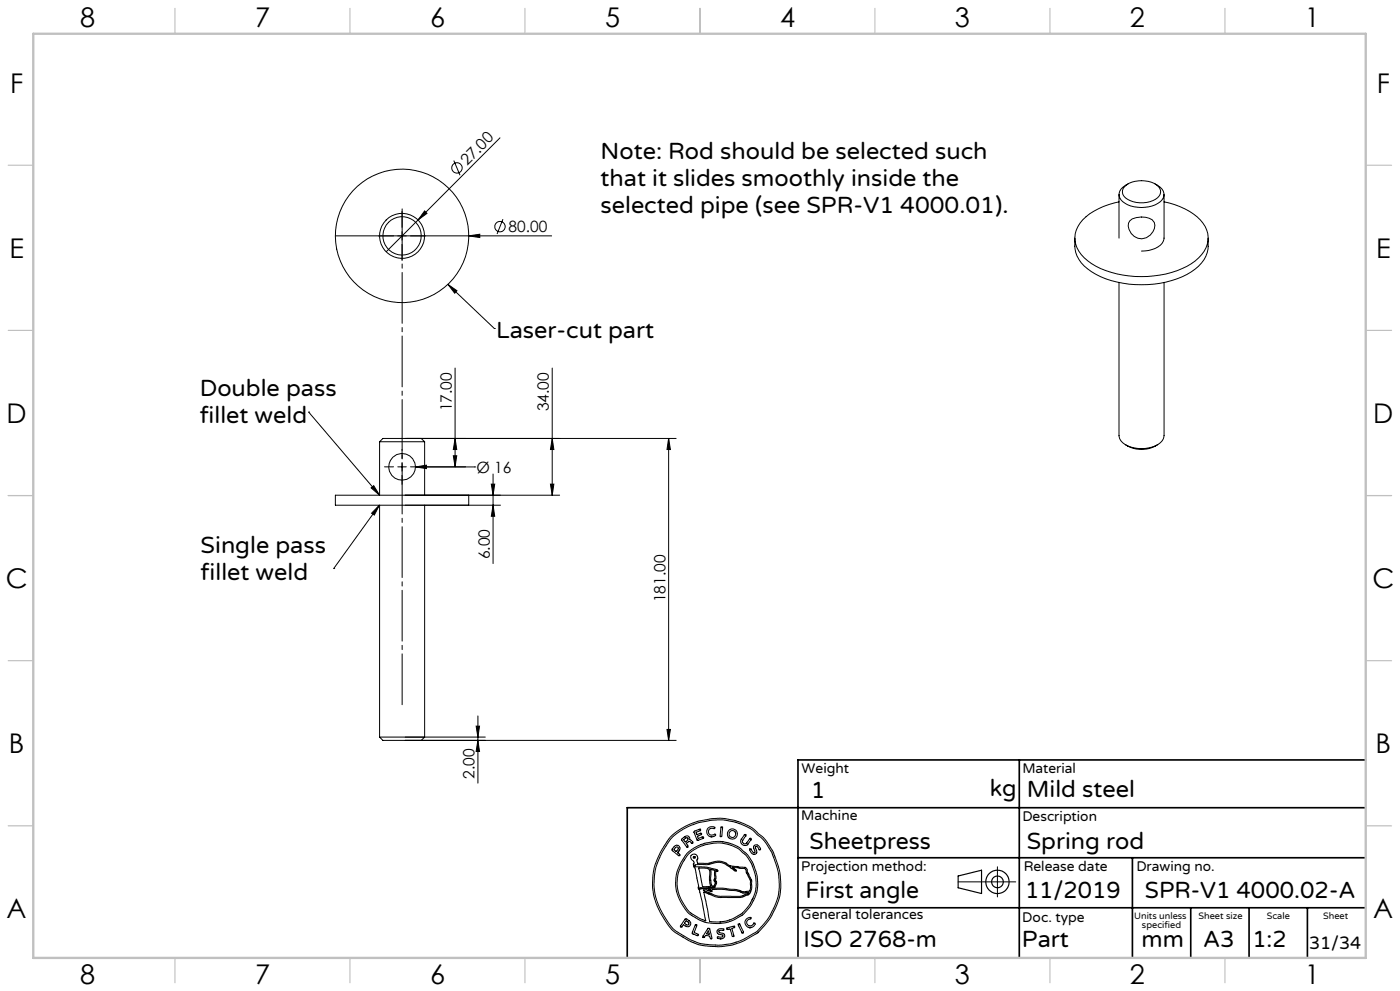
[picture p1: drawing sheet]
<svg xmlns="http://www.w3.org/2000/svg" width="420mm" height="297mm" viewBox="0 0 420 297" stroke-linecap="round" stroke-linejoin="round" font-family="sans-serif">
<g fill="none" stroke="#000" stroke-width=".3">
<path d="M136.1 48.1l1.9 4.4M150 41.3l-24.6 24.6M335.7 58.3v13.1M337.4 55.9a8.1 8.1 0 0 1 10.1 0 2.33 2.33 0 0 1-.9 3.9 8.3 8.3 0 0 1-9.5-1 2.16 2.16 0 0 1 .3-2.9zM338.4 55.1a3.4 3.4 0 0 0-2.5 4.2 7.1 7.1 0 0 0 6.5 2.9 7.1 7.1 0 0 0 6.6-2.9 3.4 3.4 0 0 0-2.5-4.2M349.2 58.3v13.1a4 4 0 0 1-3.6 3.4l-3.2 .4M100.6 70.7h64.9M120.6 63.3v4.9M120.6 69.4v2.6M120.6 73.2v4.9M125.4 65.9l-9.5 9.6M127.4 63.2l.7 .8-2.7 1.9z"/>
<path d="M140.6 70.7l3.3-.5v1zM150.9 65.7l-1.8 4.4M322.4 71.4a9.7 9.7 0 0 0 5.1 10.1 30.8 30.8 0 0 0 29.9 0 9.7 9.7 0 0 0 5-10.1M335.7 60.5a20 20 0 0 0-11.7 6.3 7.5 7.5 0 0 0 1.3 10.5 25.1 25.1 0 0 0 17.1 5.6 27.1 27.1 0 0 0 16.2-4.7 8.2 8.2 0 0 0 3.4-9.2 13.5 13.5 0 0 0-8.1-7.1l-4.7-1.4M338.9 66.2a6.3 6.3 0 0 1 6.8-.3 2.64 2.64 0 0 1 .2 3.5 3.9 3.9 0 0 1-4.8 1.9 3.9 3.9 0 0 1-2.5-4.5zM134.4 85.2l13.9 13.3M134.4 85.2l2.7 1.9-.7 .8zM148.3 98.5h.1M335.7 84.7v45.9a4 4 0 0 0 3.5 3.4 9.5 9.5 0 0 0 9.5-1.9l.5-1.5v-45.9M136.5 110.3v29.6M165.7 110.3v38.1M92.6 123.5h.1"/>
<path d="M92.6 123.5l21.3 24.9M113.9 132.4h13.5M113.9 132.4l1-1h11.5l1 1M113.9 132.4v16M115.4 139.9h2.7M119.3 139.9h2.6M120.6 134.7v2.7M120.6 138.6v2.6M123.2 139.9h2.7M124.6 139.9h17.8M124.6 139.9l3.3-.5v1zM127.2 139.9h12.5"/>
<path d="M127.4 132.4v16M136 136.6h1l-.5 3.3zM136.5 131.4l.5 3.3h-1zM142.4 139.9h.1M165.7 131.4l.5 3.3h-1.1zM200.6 131.4l.5 3.3h-1zM200.6 131.4v90.5M202.8 131.4h-81.3M337.7 133.3a8.9 8.9 0 0 0 9.5 0M100.6 148.4h40v3h-40zM111.3 146.2l.8-.6 1.8 2.8zM113.8 151.4l-13.7 19"/>
<path d="M113.8 151.4l-1.5 3-.8-.6zM113.9 151.4v69.5M120.6 142.4v2.8M121.5 148.4h46.4M121.5 151.4h28.6M127.4 151.4v69.5M147.4 145.1h1l-.5 3.3zM147.9 151.4l.5 3.3h-1zM147.9 142.1v26.8M165.1 145.1h1.1l-.5 3.3zM100.1 170.4h.1M142.8 217.6h1.1l-.5 3.3z"/>
<path d="M143.4 214.6v20.1M200.1 218.6h1l-.5 3.3zM113.9 220.9h13.5M113.9 220.9l1 1h11.5l1-1M121.5 220.9h24.1M121.5 221.9h81.3M143.4 221.9l.5 3.3h-1.1zM201.2 250.8l3.2-2.5 3.4-1.6 1.8-.6 3.4-.7 3.2-.2 4.1 .6 3.3 1.2 2.4 1.4 3.1 2.6 2.7 4.1 1.5 4 .7 2.8 .2 4.3-.5 3.2-2.2 5.1-1.7 2.3-2.5 2.8-3.9 2.2-2.4 1-2.1 .6-3.7 .3-4.1-.3-2.1-.5-3-1.4-4.5-2.9-2.2-3.1-2.1-3.9-1-2.8-.4-2.8 .1-3.9 .7-3.3 2-4.3zM201.8 250.8l3.3-2.4 3.5-1.5 4.6-1.1 3.7-.1 3.6 .7 3.8 1.5 1.4 .8 3.2 2.9 2.6 3.9 1.2 3.2 .9 3.2 .2 4.2-.5 3-.9 2.6-1.3 2.6-1.2 1.7-2.9 3.3-4.1 2.3-3.4 1.2-3 .4h-2.8l-3.5-.4-2.8-1-4.2-2.5-1.7-1.4-2.3-3.4-1.7-3.3-1-3.1-.3-3.2 .3-3.7 .6-2.4 1.8-3.8zM202.4 253.6l.8-.3 .7 .6v.7l-.6 .9 .7 .6-.1 .3h-.3l-2-1.6zM202.7 254l.5-.2 .3 .4-.6 1-.7-.5zM204.5 251.4l1.2-.8h.7l.5 .5v.6l.5 .1 .5 .8-.3 .2-.7-.6-.4 .1-.6 .4 .5 .8-.3 .4-1.6-2.1z"/>
<path d="M205.1 251.6l.9-.6 .4 .3v.4l-.8 .6zM206.1 253.9h.1M206.4 256.1l1.9-1.5 3.3-1.5 3.6-.5 3.1 .4 3.1 1.3 2 1.6 1.9 2.7 .8 1.9 .7 2.7-.1 3.7-.8 2.2-1.7 2.9-1.6 1.8-3.1 1.7-1.8 .6-1.8 .2-2.4-.1a.7 .7 0 0 1-.8-.9l-1.6-8 4.5 1.7 6.9-.1 2.1-.8 .5-.7 .4-1.3v-2.2l-1.3-2.5-.1-.9-.5-.5-4.5-.5-1.7-1-1.5-.4-1.3 .1-2.1 .6h-3.2l-.2-1.1 .2-.6-.2-.7-.7-.4-.9 .2-.3 .4 .1 .6 .9 1-.1 1.4 .5 .7 1 5.3-.2 .6 .4 .5 .3 1.1 1.6 8.2-1.4-.6-3.1-1.8-.8-.7-2-3.1-1.1-3-.2-2.4 .4-2.8 1.1-2.8zM208.2 249.2l1.9-.7v.5l-1.3 .4v.3l.3 .5 1.1-.5 .3 .2-.1 .3-1.2 .4 .3 .7 1.3-.5 .2 .1v.3l-1.8 .6zM209.3 251.9h.1M212.4 248.2l.9-.4 1.1 .1-.1 .5-.9-.2-.6 .3-.3 .9 .6 .8 .8 .1 .6-.3 .2 .4-1 .4-1.2-.3-.5-1.1zM213.3 250.8h.1M216.4 247.8h.2l.2 .4-.3 2.4-.3 .2-.2-.4zM223.3 250.2l.4-.1 .1 .3-1.1 1.6 .4 .8h.7l1.2-1.6 .4 .2-1 1.6-.6 .4-1.1-.3-.5-.9 .2-.7zM224.9 254.5l.3-.1 .6 .9 .6 .2-.3-1.8 .5-.5 .8 .2 .8 1-.3 .3-.7-1h-.5l-.1 .4 .4 1.4-.6 .6-1-.5zM226.1 256h.1M299.2 259.8v9"/>
<path d="M202.9 266.9l-.2-2.4 .3-3 1.1-2.6 1.6-2.6 1.5-1.5 2.2-1.3 2-.8 2.4-.4 2.3-.1 2.3 .4 3.4 1.4 2.2 1.9 1.2 1.7 .9 1.7 1.1 3.3 .1 2.8-.2 1.8-.6 1.8-1.5 2.7-2.4 2.6-2.7 1.5-2.3 .8-2.8 .2-3.1-.3-2-.8-2.4-1.5-1.1-.8-1.7-2.6-1-2-.6-1.9M205.6 275.4l.3-.1 1.1 .9 .2 1-.4 .4-.7 .1-1.1-.6-.5 .7h-.3v-.3zM205.8 275.9l.9 .6-.1 .6-.4 .1-.9-.5zM208.6 277.2l.3-.1 .2 .3-.9 2.1 1.2 .5 .1 .2-.2 .3-1.7-.8zM210.1 266.4h.1M210.2 266.4l6.5-.2 4.2 .4 2.2 .7h.4M211 266.7h1l1.5 .5 .1-.6 3-.1 4.4 .5 2 .7 1.7-.2-.5 .4-2.1 .7h-6l-1.9-.4-3.1-1.2zM212 260.3l-2.4-.2 1.1 5.6 2.5-.1-.4-1.9 .1-2.6-.2-.7-.7-.1M212.4 278.2l.5 .2 .7 2.6-.2 .3h-.3l-.2-.7-.2-.1-1-.2-.4 .6-.4-.1zM212.5 278.9l.3 1.1-.9-.1zM212.6 266.6h-.1M212.7 266.6h.5l.1 .2z"/>
<path d="M213.1 260.6l1.4 .2v2.3l-.3 .8 .4 .7-.4 .9-.3 .1h-.3l-.3-1v-3.1zM214.8 260.9l.1 .1M214.8 261v2.2l-.2 .6 .4 .5v.4l-.5 1-.6 .3-4.1 .1 .3 .3M214.9 261l.3 .2 .2-.3-.6-.3-2.7-.7-3.5-.2-.2-.5 3.8-.1 2.5-.6 1.2-.1 1.5 .5 3.3 2.2 .2-.3-1.2-.8 3.8 .3 1.7 3.9v1.8l-.3 1.1-1.4 .2M215.2 278.8l.8-.5 1.1 .2-.1 .4-.9-.1-.5 .3 .2 .4 1.5 .5 .1 .6-.4 .6-1 .2-.8-.3 .2-.4 1 .2 .5-.3-.1-.4-1.5-.5-.2-.4zM216 276.3h.1M218.1 278.2l2.1-.7 .2 .2-.1 .3-.8 .2 .7 2.2-.1 .3-.5-.2-.6-2.1-.8 .2zM221.5 277l.4-.1 1.1 2.4v.2h-.4zM222.7 279.6h.1M223.5 267.3h.1M223.9 275.4l1.3-.4v.3l-.6 .3-.5 .4v.9l.5 .6h.6l1.2-.9 .2 .3-.4 .6-1.1 .6-1.1-.5-.5-1zM224.9 278h.1"/>
<path d="M287.4 264.3h17.3M213.2 281.3h.1M216 281.4h.1"/>
<circle cx="137.1" cy="50.3" r="1.56"/>
<circle cx="120.6" cy="70.7" r="20"/>
<circle cx="120.6" cy="70.7" r="6.7"/>
<circle cx="120.6" cy="70.7" r="5.7"/>
<circle cx="150" cy="67.9" r="1.56"/>
<circle cx="120.6" cy="139.9" r="4"/>
<circle cx="208.3" cy="256.9" r=".26"/>
<circle cx="219.7" cy="250" r="1.51"/>
<circle cx="219.7" cy="250" r="1.01"/>
</g>
<g fill="none" stroke="#000" stroke-width=".35">
<path d="M287.4 262.5l7.1-1.7v7l-7.1-1.7z"/>
<circle cx="299.2" cy="264.3" r="3.5"/>
<circle cx="299.2" cy="264.3" r="1.75"/>
</g>
<path d="M120.6 211.3v-148.8" fill="none" stroke="#000" stroke-width=".3" stroke-dasharray="15.2 1.3 1.3 1.3" stroke-dashoffset="-.1"/>
<path d="M305.8 227.7v59.2M409.7 227.7h-170.3v59.2M239.4 257.1h170.3M339.7 257.1v29.9M409.7 242.1h-221.5v45M239.4 272.1h170.3M357.2 272.1v14.8M374.7 272.1v14.8M392.2 272.1v14.8" fill="none" stroke="#000" stroke-width=".5"/>
<g fill="none" stroke="#c0c0c0" stroke-width=".35">
<path d="M52.5 2.5v7.5M105 2.5v7.5M157.5 2.5v7.5M210 2.5v7.5M262.5 2.5v7.5M315 2.5v7.5M367.5 2.5v7.5M2.5 49.5h7.5M410 49.5h7.5M2.5 99h7.5M410 99h7.5M2.5 148.5h7.5"/>
<path d="M410 148.5h7.5M2.5 198h7.5M410 198h7.5M2.5 247.5h7.5M410 247.5h7.5M52.5 287v7.5M105 287v7.5M157.5 287v7.5M210 287v7.5M262.5 287v7.5M315 287v7.5M367.5 287v7.5"/>
</g>
<path d="M10 10.1h399.7v277h-399.7z" fill="none" stroke="#c0c0c0" stroke-width=".7"/>
<g fill="#000">
<path d="M127.4 63.2l.7 .8-2.7 1.9zM140.6 70.7l3.3-.5v1z"/>
<path d="M136 136.6h1l-.5 3.3zM136.5 131.4l.5 3.3h-1z"/>
<path d="M165.7 131.4l.5 3.3h-1.1zM165.1 145.1h1.1l-.5 3.3z"/>
<path d="M113.8 151.4l-1.5 3-.8-.6zM111.3 146.2l.8-.6 1.8 2.8zM124.6 139.9l3.3-.5v1zM134.4 85.2l2.7 1.9-.7 .8z"/>
<path d="M142.8 217.6h1.1l-.5 3.3zM143.4 221.9l.5 3.3h-1.1zM200.6 131.4l.5 3.3h-1zM200.1 218.6h1l-.5 3.3zM147.4 145.1h1l-.5 3.3zM147.9 151.4l.5 3.3h-1z"/>
</g>
<g font-size="8.1">
<text x="24" y="8">8</text>
<text x="76.5" y="8">7</text>
<text x="129" y="8">6</text>
<text x="181.5" y="8">5</text>
<text x="234" y="8">4</text>
<text x="286.5" y="8">3</text>
<text x="339" y="8">2</text>
<text x="391.5" y="8">1</text>
<text x="3" y="27.7">F</text>
<text x="413" y="27.7">F</text>
<text x="2.8" y="77.2">E</text>
<text x="412.8" y="77.2">E</text>
<text x="2" y="126.7">D</text>
<text x="412" y="126.7">D</text>
<text x="1.7" y="176.2">C</text>
<text x="411.7" y="176.2">C</text>
<text x="2.7" y="225.7">B</text>
<text x="412.7" y="225.7">B</text>
<text x="2" y="275.2">A</text>
<text x="412" y="275.2">A</text>
<text x="24" y="295">8</text>
<text x="76.5" y="295">7</text>
<text x="129" y="295">6</text>
<text x="181.5" y="295">5</text>
<text x="234" y="295">4</text>
<text x="286.5" y="295">3</text>
<text x="339" y="295">2</text>
<text x="391.5" y="295">1</text>
</g>
<g font-size="7.1">
<text x="180.2" y="47.6">Note: Rod should be selected such</text>
<text x="180.2" y="55.7">that it slides smoothly inside the</text>
<text x="180.2" y="63.7">selected pipe (see SPR-V1 4000.01).</text>
<text x="148.8" y="101.3">Laser-cut part</text>
<text x="59.9" y="118.7">Double pass</text>
<text x="59.9" y="126.8">fillet weld</text>
<text x="60.2" y="165.7">Single pass</text>
<text x="60.2" y="173.7">fillet weld</text>
<text x="243.3" y="239.1">1</text>
<text x="297" y="238.5">kg</text>
<text x="308" y="239">Mild steel</text>
<text x="242.9" y="254.4">Sheetpress</text>
<text x="308" y="254.4">Spring rod</text>
<text x="241.6" y="269.2">First angle</text>
<text x="307.5" y="269.2">11/2019</text>
<text x="343.5" y="269.2">SPR-V1 4000.02-A</text>
<text x="241.1" y="283.7">ISO 2768-m</text>
<text x="306.6" y="283.9">Part</text>
<text x="342.5" y="283.9">mm</text>
<text x="360.9" y="283.9">A3</text>
<text x="375.7" y="283.9">1:2</text>
</g>
<text font-size="5.4" x="392.7" y="284.3">31/34</text>
<g font-size="4.7">
<text x="140.1" y="49.7" transform="rotate(-45 140.1 49.7)">27.00</text>
<text x="152.6" y="69.6">80.00</text>
<text x="135.5" y="123.2" transform="rotate(-90 135.5 123.2)">17.00</text>
<text x="164.7" y="123.2" transform="rotate(-90 164.7 123.2)">34.00</text>
<text x="143" y="141.7">Ø 16</text>
<text x="146.9" y="167.6" transform="rotate(-90 146.9 167.6)">6.00</text>
<text x="199.6" y="180.5" transform="rotate(-90 199.6 180.5)">181.00</text>
<text x="142.4" y="233.4" transform="rotate(-90 142.4 233.4)">2.00</text>
</g>
<g font-size="4.2">
<text x="240.5" y="231.7">Weight</text>
<text x="306.7" y="231.7">Material</text>
<text x="240.4" y="245.9">Machine</text>
<text x="306.7" y="246.1">Description</text>
<text x="240.4" y="261.1">Projection method:</text>
<text x="307.1" y="261">Release date</text>
<text x="340.9" y="261">Drawing no.</text>
<text x="240.4" y="275.6">General tolerances</text>
<text x="306.7" y="276.3">Doc. type</text>
</g>
<g font-size="2.8">
<text x="340.3" y="275.3">Units unless</text>
<text x="359.6" y="275.3">Sheet size</text>
<text x="380" y="275.3">Scale</text>
<text x="396.9" y="275.3">Sheet</text>
<text x="342.6" y="278.2">specified</text>
</g>
</svg>
